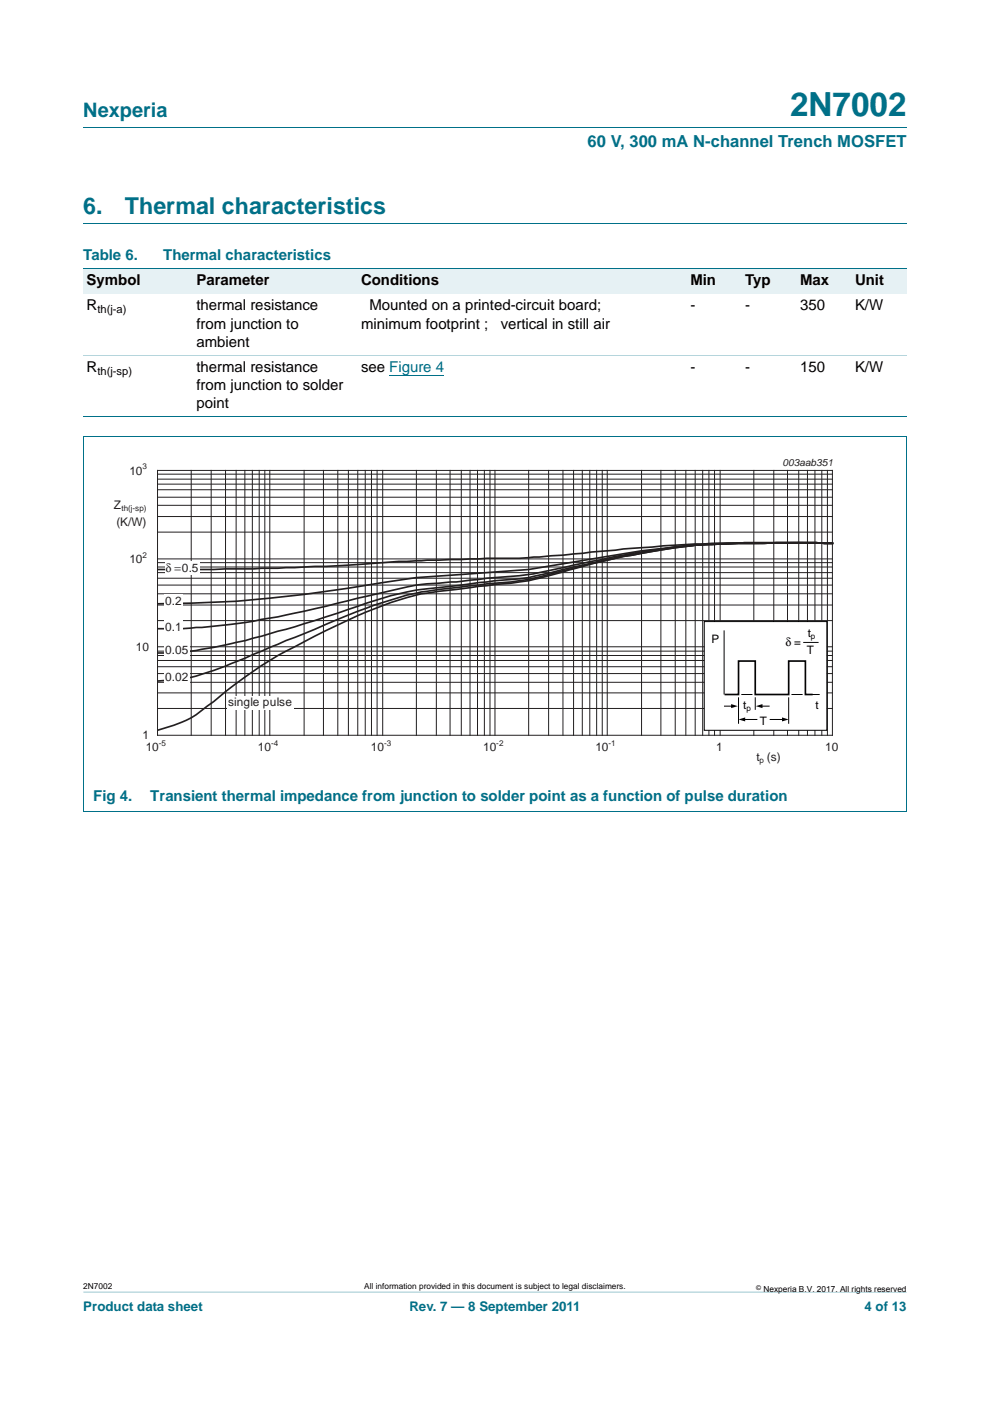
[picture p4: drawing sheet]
<svg xmlns="http://www.w3.org/2000/svg" width="210mm" height="297mm" viewBox="0 0 210 297" stroke-linecap="round" stroke-linejoin="round" font-family="sans-serif">
<path d="M17.7 273.9l174.6 .1z" fill="#007088"/>
<path d="M17.7 27h174.6M17.7 47.4h174.6" fill="none" stroke="#007088" stroke-width=".21"/>
<g fill="#e6f1f4">
<path d="M17.7 57h23.3v5.3h-23.3z"/>
<path d="M41 57h34.9v5.3h-34.9z"/>
<path d="M75.9 57h58.2v5.3h-58.2z"/>
<path d="M134.1 57h23.3v5.3h-23.3z"/>
<path d="M157.4 57h11.6v5.3h-11.6z"/>
<path d="M169 57h11.7v5.3h-11.7z"/>
<path d="M180.7 57h11.6v5.3h-11.6z"/>
</g>
<path d="M82.6 79.5h11.6" fill="none" stroke="#00f" stroke-width=".21"/>
<path d="M17.7 57h174.6M17.6 92.6h174.7M17.7 88.4h174.6M17.7 92.6v79.3l174.6 .1v-79.4" fill="none" stroke="#007088" stroke-width=".21"/>
<path d="M17.7 75.3h174.6" fill="none" stroke="#b3d4db" stroke-width=".21"/>
<g fill="none" stroke="#231f20" stroke-width=".21">
<path d="M33.4 99.7h143.2v56.2h-143.2zM40.6 99.7v56.2M44.8 99.7v56.2M47.8 99.7v56.2M50.1 99.7v56.2M51.9 99.7v56.2M53.5 99.7v56.2M55 99.7v56.2M56.2 99.7v56.2M57.2 99.7v56.2M64.5 99.7v56.2M68.6 99.7v56.2"/>
<path d="M71.6 99.7v56.2M73.9 99.7v56.2M75.9 99.7v56.2M77.5 99.7v56.2M78.8 99.7v56.2M80 99.7v56.2M81.2 99.7v56.2M88.3 99.7v56.2M92.5 99.7v56.2M95.5 99.7v56.2M97.8 99.7v56.2M99.7 99.7v56.2"/>
<path d="M101.3 99.7v56.2M102.7 99.7v56.2M103.9 99.7v56.2M105 99.7v56.2M112.1 99.7v56.2M116.4 99.7v56.2M119.4 99.7v56.2M121.7 99.7v56.2M123.5 99.7v56.2M125.1 99.7v56.2M126.5 99.7v56.2M127.7 99.7v56.2"/>
<path d="M128.8 99.7v56.2M136.1 99.7v56.2M140.2 99.7v56.2M143.2 99.7v56.2M145.5 99.7v56.2M147.5 99.7v56.2M149 99.7v56.2M150.4 99.7v56.2M151.6 99.7v56.2M152.7 99.7v56.2M159.9 99.7v56.2M164.1 99.7v56.2"/>
<path d="M167 99.7v56.2M169.4 99.7v56.2M171.3 99.7v56.2M172.9 99.7v56.2M174.3 99.7v56.2M175.5 99.7v56.2M33.4 119.3h143.2M33.4 112.8h143.2M33.4 109.5h143.2M33.4 107.1h143.2M33.4 105.4h143.2M33.4 103.8h143.2"/>
<path d="M33.4 102.6h143.2M33.4 101.6h143.2M33.4 100.5h143.2M33.4 118.5h143.2M33.4 139h143.2M33.4 138.1h143.2M33.4 131.6h143.2M33.4 128.3h143.2M33.4 125.9h143.2M33.4 124h143.2M33.4 122.6h143.2M33.4 121.4h143.2"/>
<path d="M33.4 120.2h143.2M33.4 137.1h143.2M33.4 150.2h143.2M33.4 146.9h143.2M33.4 144.7h143.2M33.4 142.8h143.2M33.4 141.4h143.2M33.4 140h143.2"/>
</g>
<path d="M176.6 115.2a217.4 217.4 0 0 0-16.7-.1l-7.2 .2a106.2 106.2 0 0 0-18.6 2.4l-1.9 .3-6.8 1.6-3.7 1a65 65 0 0 1-16.7 3.3l-7.2 .9a60.4 60.4 0 0 0-14.9 2.9 170.4 170.4 0 0 0-27.4 13.4l-5.4 3.8-6.1 4.8a22.9 22.9 0 0 1-10.6 5.1M176.6 115.2a217.4 217.4 0 0 0-16.7-.1l-7.2 .2a106.2 106.2 0 0 0-18.6 2.4l-1.9 .3-11.6 2.7a62.7 62.7 0 0 1-17.3 3.1l-3.5 .4a118.8 118.8 0 0 0-13.5 2 148.9 148.9 0 0 0-21.8 8.2l-7.3 2.9a135.4 135.4 0 0 1-16.6 6.3l-2 .4-5.2 .4M176.6 115.2a298.5 298.5 0 0 0-22.1 .1 87.7 87.7 0 0 0-20.4 2.3l-1.9 .2-17.8 4.1a34.3 34.3 0 0 1-9.4 1.2l-8.2 1.1a72 72 0 0 0-22.9 5l-4.8 1.6a200.8 200.8 0 0 1-15.3 4.5 111 111 0 0 1-15.2 3l-5.2 .1M176.6 115.2a298.5 298.5 0 0 0-22.1 .1 103.4 103.4 0 0 0-18.4 1.7l-5.6 1-8.8 1.8a76.3 76.3 0 0 1-18.4 2.8l-6.5 .8-3.7 .3a44.8 44.8 0 0 0-11.9 1.9l-5.3 1.2a184 184 0 0 1-33.1 6.2l-4.2 .3h-5.2M176.6 115.2l-7.2-.1-9.5 .1a160.6 160.6 0 0 0-31.1 2.8l-16.7 2.7-23.8 1.8a553.5 553.5 0 0 1-31.1 4.3l-7.1 .7-16.7 .5M176.6 115.2l-3.5-.1-20.4 .1a424.8 424.8 0 0 0-33.3 2.5l-6.2 .4a57.4 57.4 0 0 1-9.9 .3l-18.7 .6a341.7 341.7 0 0 1-23.9 1.3l-15.4 .4h-11.9" fill="none" stroke="#231f20" stroke-width=".35"/>
<g fill="#fff">
<path d="M48.2 147.5h14v3h-14z"/>
<path d="M34.8 126h4v2.9h-4z"/>
<path d="M34.8 131.5h4v3h-4z"/>
<path d="M34.8 136.4h5.4v3h-5.4z"/>
<path d="M34.9 119h7.4v2.9h-7.4z"/>
<path d="M34.8 142.2h5.4v3h-5.4z"/>
</g>
<path d="M20.3 96.8h169.4v66.4h-169.4z" fill="none" stroke="#fff" stroke-width=".21"/>
<path d="M149.4 131.8h26v23h-26z" fill="#fff" stroke="#000" stroke-width=".21"/>
<path d="M153.6 133.7v13.5M170.4 136.2h3.2M153.7 149.7h1.7M156.6 147.8v5.7M157.2 147.2h2.4M157.8 152.5h2.7M160.2 147.8v2.7M161.4 149.7h1.7M163.4 152.5h2.8M167.3 147.8v5.7M167.9 147.2h2.3M171.5 147.2h2.4" fill="none" stroke="#000" stroke-width=".21"/>
<path d="M153.7 147.2h2.9v-7h3.6v7h7.1v-7h3.5v7h1.6" fill="none" stroke="#000" stroke-width=".35"/>
<path d="M155.1 149.3l1.4 .4-1.4 .4zM156.6 152.5l1.5-.4v.9zM160.3 149.7l1.4-.4v.8zM165.9 152.1l1.4 .4-1.4 .5z" fill="#000"/>
<text font-size="7" fill="#007088" x="167.6" y="24.6">2N7002</text>
<g font-size="4.9" fill="#007088">
<text x="17.7" y="45.4">6.</text>
<text x="26.5" y="45.4">Thermal characteristics</text>
</g>
<text font-size="4.2" fill="#007088" x="17.7" y="24.9">Nexperia</text>
<text font-size="3.5" fill="#007088" x="124.6" y="31.1">60 V, 300 mA N-channel Trench MOSFET</text>
<g font-size="3.2" fill="#007088">
<text x="17.7" y="55.2">Table 6.</text>
<text x="34.6" y="55.2">Thermal characteristics</text>
<text x="19.8" y="169.9">Fig 4.</text>
<text x="31.9" y="169.9">Transient thermal impedance from junction to solder point as a function of pulse duration</text>
</g>
<g font-size="3.2">
<text x="18.4" y="60.5">Symbol</text>
<text x="18.4" y="65.8">R</text>
<text x="41.7" y="60.5">Parameter</text>
<text x="41.7" y="65.8">thermal resistance</text>
<text x="76.6" y="60.5">Conditions</text>
<text x="78.4" y="65.8">Mounted on a printed-circuit board;</text>
<text x="146.4" y="60.5">Min</text>
<text x="146.4" y="65.8">-</text>
<text x="158.1" y="65.8">-</text>
<text x="158.1" y="60.5">Typ</text>
<text x="169.7" y="65.8">350</text>
<text x="169.7" y="60.5">Max</text>
<text x="181.4" y="65.8">K/W</text>
<text x="181.4" y="60.5">Unit</text>
<text x="41.7" y="69.7">from junction to</text>
<text x="76.6" y="69.7">minimum footprint ;</text>
<text x="106.2" y="69.7">vertical in still air</text>
<text x="41.7" y="73.6">ambient</text>
<text x="18.4" y="78.8">R</text>
<text x="41.7" y="78.8">thermal resistance</text>
<text x="41.7" y="82.7">from junction to solder</text>
<text x="76.6" y="78.8">see Figure 4</text>
<text x="146.4" y="78.8">-</text>
<text x="158.1" y="78.8">-</text>
<text x="169.7" y="78.8">150</text>
<text x="181.4" y="78.8">K/W</text>
<text x="41.7" y="86.6">point</text>
</g>
<g font-size="2.8" fill="#007088">
<text x="17.7" y="277.9">Product data sheet</text>
<text x="86.8" y="277.9">Rev. 7 — 8 September 2011</text>
<text x="183.4" y="277.9">4 of 13</text>
</g>
<g font-size="2.5" fill="#231f20">
<text x="27.4" y="100.6">10</text>
<text x="24.2" y="107.9">Z</text>
<text x="24.7" y="111.5">(K/W)</text>
<text x="27.4" y="119.4">10</text>
<text x="35.1" y="121.2">δ =0.5</text>
<text x="35" y="128.2">0.2</text>
<text x="35" y="133.8">0.1</text>
<text x="28.8" y="138">10</text>
<text x="35" y="138.7">0.05</text>
<text x="35" y="144.5">0.02</text>
<text x="48.4" y="149.8">single pulse</text>
<text x="30.2" y="156.8">1</text>
<text x="30.9" y="159.3">10</text>
<text x="54.7" y="159.3">10</text>
<text x="78.7" y="159.3">10</text>
<text x="102.5" y="159.3">10</text>
<text x="126.3" y="159.3">10</text>
<text x="151.9" y="159.3">1</text>
<text x="160.4" y="161.4">t (s)</text>
<text x="175" y="159.3">10</text>
</g>
<g font-size="2.5">
<text x="150.9" y="136.4">P</text>
<text x="166.6" y="136.9">δ =</text>
<text x="171.3" y="135">t</text>
<text x="171.2" y="138.6">T</text>
<text x="157.6" y="150.4">t</text>
<text x="161.2" y="153.7">T</text>
<text x="172.9" y="150.3">t</text>
</g>
<g font-size="2.4">
<text x="20.7" y="66.4">th(j-a)</text>
<text x="20.7" y="79.4">th(j-sp)</text>
</g>
<text font-size="2.1" fill="#231f20" x="166" y="98.8">003aab351</text>
<g font-size="1.8">
<text x="17.7" y="273.3">2N7002</text>
<text x="77.2" y="273.3">All information provided in this document is subject to legal disclaimers.</text>
<text x="161.9" y="273.9">Nexperia B.V. 2017. All rights reserved</text>
</g>
<g font-size="1.7" fill="#231f20">
<text x="30.2" y="99.5">3</text>
<text x="25.7" y="108.3">th(j-sp)</text>
<text x="30.2" y="118.2">2</text>
<text x="33.7" y="158.1">-5</text>
<text x="57.5" y="158.1">-4</text>
<text x="81.5" y="158.1">-3</text>
<text x="105.3" y="158.1">-2</text>
<text x="129.1" y="158.1">-1</text>
<text x="161.1" y="161.8">p</text>
</g>
<g font-size="1.7">
<text x="172" y="135.5">p</text>
<text x="158.3" y="150.8">p</text>
</g>
<text font-size="1.4" x="160.4" y="273.4">©</text>
</svg>
